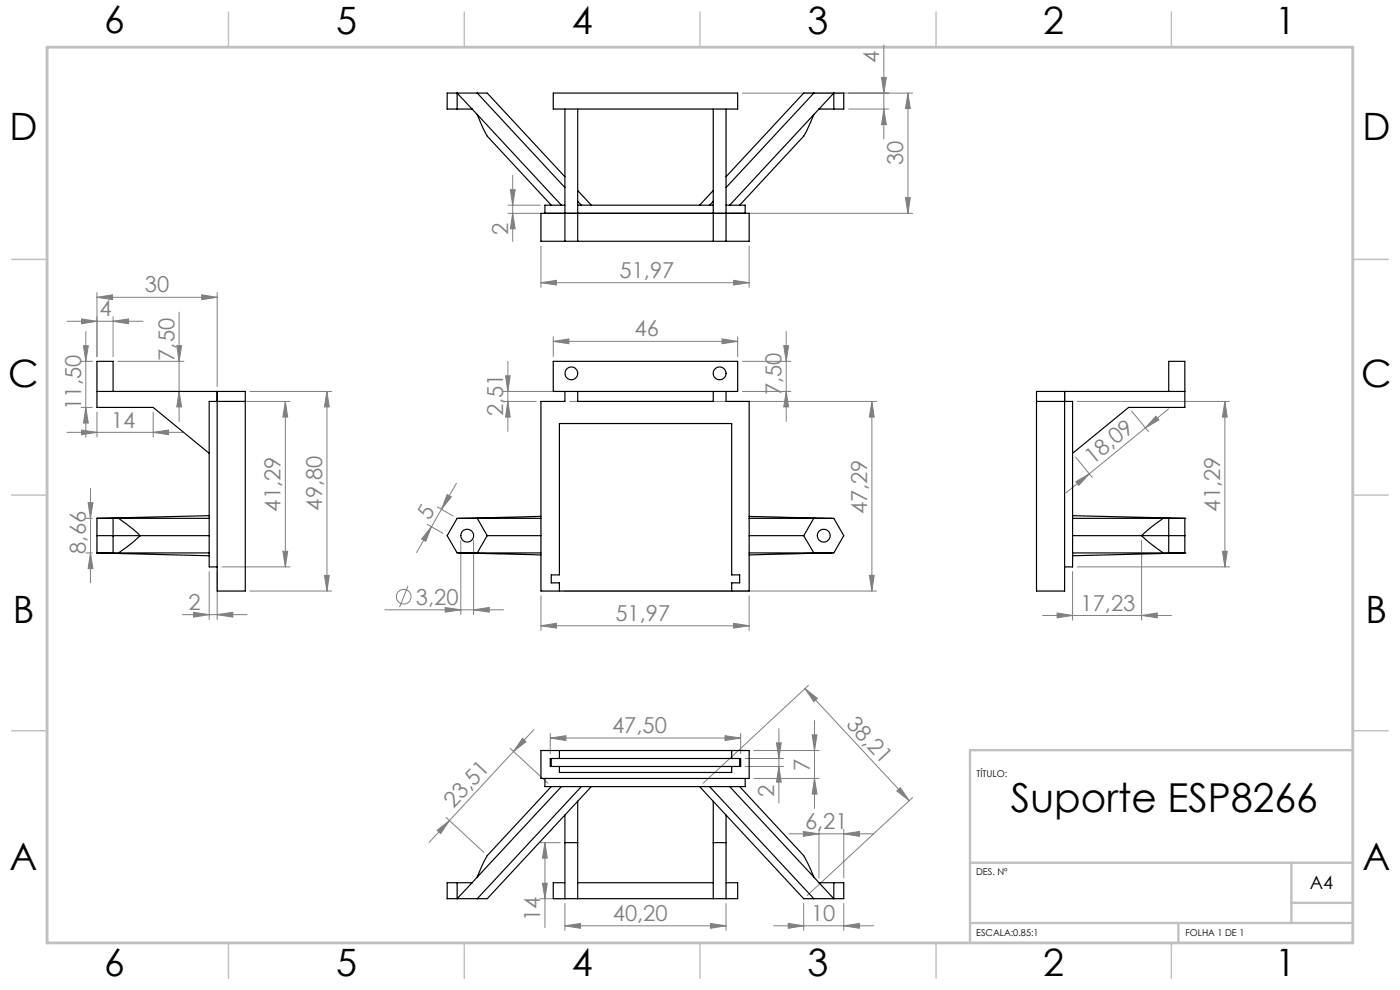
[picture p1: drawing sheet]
<svg xmlns="http://www.w3.org/2000/svg" width="297mm" height="210mm" viewBox="0 0 297 210" stroke-linecap="round" stroke-linejoin="round" font-family="sans-serif">
<g fill="none" stroke="#808080" stroke-width=".21">
<path d="M157.5 19.7h36.1M187 16.4h1l-.5 3.3zM187.5 9.6v19.9M192.6 19.7l.5 3.3h-1zM192.6 19.7v25.6M108.8 37.2v14M180 23.1h8.5M187.5 23.1l.5 3.3h-1zM107.8 45.3h6.8M107.8 43.5h6.8M108.3 40.2h1l-.5 3.3zM108.8 45.3l.5 3.2h-1z"/>
<path d="M114.8 60l3.2-.5v1zM114.8 52.2v8.8M114.8 60h44.1M155 45.3h38.6M155.6 59.5l3.3 .5-3.3 .5zM158.9 52.2v8.8M192.1 41.9h1l-.5 3.4zM14.2 68.1h16.1M17.2 76.7h2.4M17.3 67.7l3.3 .4-3.3 .6zM17.7 73.3h1l-.5 3.4zM18.2 70.3v22.5"/>
<path d="M20.6 63.1l3.3-.6v1.1zM20.6 62v13.7M20.6 63.1h25.5M24 68.1l3.3-.4v1zM24 67.2v8.5M25 76.7h14M37.5 73.3h1l-.5 3.4zM38 66.2v23.2M42.8 62.5l3.3 .6-3.3 .5zM46.1 62v20M107.2 79.7h1l-.5 3.3zM107.7 76.7v14.8"/>
<path d="M117.4 72.4l3.3-.5v1zM117.4 71.4v4.3M117.4 72.4h39.1M153.2 71.9l3.3 .5-3.3 .5zM156.5 71.4v4.3M157.5 76.7h10.3M166.3 73.3h1l-.5 3.4zM166.8 70.3v19.1M14.2 91.7h24.6M17.2 86.4h2.4M17.3 91.2l3.3 .5-3.3 .5zM18.2 86.4l.5 3.3h-1z"/>
<path d="M20.6 87.4v5.3M25 83h14M32.5 91.7l3.3-.5v1zM32.5 87.4v5.3M38 83l.5 3.3h-1zM47.1 85.2h14.4M53 83h17.3M60.5 85.2l.5 3.3h-1zM60.5 85.2v35.1M69.4 83v42.4M69.4 83l.5 3.3h-1.1zM106.8 85.2h7"/>
<path d="M106.8 83h12.1M107.7 85.2l.5 3.3h-1zM120.9 85.2h65M157.5 83h10.3M166.8 83l.5 3.3h-1zM185 85.2l.5 3.3h-1.1zM185 85.2v40.2M228.2 96.9l3.5 4.4M228.5 85.2h32.3M240.1 87.2l3.5 4.3M243 90.8l-11.9 9.7M245.2 88.3l.7 .8-2.9 1.7z"/>
<path d="M247.9 86.7l-4.9 4.1M259.9 85.2l.4 3.3h-1zM259.9 85.2v35.1M18.2 110h1.4M18.2 117.3h1.4M18.7 106.6h1l-.5 3.4zM19.2 117.3l.5 3.3h-1zM19.2 103.6v20M60 116.9h1l-.5 3.4zM90.7 111.2l3.3 1.9M91.5 111.7l-3.1 5.5M91.5 111.7l-1.2 3.1-.9-.5z"/>
<path d="M92.8 107.5l3.3 2M93.7 108l-2.2 3.7M94.9 104.9l.8 .5-2 2.6zM96.8 102.5l-3.1 5.5M97.8 114.6v15.7M100.5 114.6v15.7M228.2 102.2l2.9-1.7-2.3 2.5zM231.1 100.5l-4.9 4M242.2 114.6v16.9M259.3 116.9h1l-.4 3.4zM38.7 130.4h13.7M41.1 129.9l3.3 .5-3.3 .5z"/>
<path d="M44.4 121.2v10.2M46.1 130.4l3.3-.5v1zM46.1 121.2v10.2M47.1 120.3h14.4M53 125.4h17.3M68.8 122.1h1.1l-.5 3.3zM81.6 129.4h25.2M86.5 124.3l-1.7 4.5M94.4 128.9l3.4 .5-3.4 .4zM100.5 129.4l3.3-.5v.9zM114.8 132.7l3.2-.5v1zM114.8 126.4v7.3"/>
<path d="M114.8 132.7h44.1M119.7 125.4h66.2M155.6 132.2l3.3 .5-3.3 .5zM158.9 126.4v7.3M184.4 122.1h1.1l-.5 3.3zM221.2 130.6h27.3M224.3 130l3.2 .6-3.2 .4zM227.5 121.2v10.3M228.5 120.3h32.3M242.2 130.6l3.3-.6v1zM108.2 158.7l8 7.4M110.8 156.6l.8 .7-2.7 2.1z"/>
<path d="M113.3 154.8l-17.9 19.3M116.7 156.6l3.4-.5v1zM116.7 155.6v4.3M116.7 156.6h40.4M153.8 156.1l3.3 .5-3.3 .5zM157.1 155.6v4.3M159.9 159.2h13.9M164.7 157.6h1l-.5 3.3zM165.2 154.5v15.8M170.8 146.1l2.6 2-.8 .7zM170.8 146.1l22.1 23.8M171.5 145.4l-22.3 20.7"/>
<path d="M172.3 155.9h1l-.5 3.3zM172.8 152.9v18.6M92.7 176.1l2.7-2-1.9 2.7zM94.6 173.4l8 7.4M95.4 174.1l-4.4 4.6M114.6 178.7h4.3M115.6 178.7l.5 3.3h-1zM115.6 178.7v18.1M158.1 162.6h8.1M158.1 160.9h8.1M159.9 165.1h13.9M165.2 162.6l.5 3.3h-1z"/>
<path d="M167.4 176.9h17.9M170.4 176.4l3.3 .5-3.3 .5zM172.8 165.1l.5 3.3h-1zM173.7 175.9v10.3M179 176.9l3.3-.5v1zM179 175.9v10.3M190.3 167.8l.7-.7 1.9 2.8zM193.6 169.2l-22.4 20.8M114.6 190.6h4.3M115.1 187.4h1l-.5 3.2zM119.8 196.4l3.4-.5v1zM119.8 196.4h34.2"/>
<path d="M119.8 191.7v5.7M150.7 195.9l3.3 .5-3.3 .5zM154 191.7v5.7M164.1 196.4h21.2M167.2 195.9l3.3 .5-3.3 .5zM170.5 191.7v5.7M179 196.4l3.3-.5v1zM179 191.7v5.7"/>
<circle cx="85.6" cy="126.6" r="1.56"/>
</g>
<path d="M287 55h7.5M287 144.8v55.2h-187.2" fill="none" stroke="#c0c0c0" stroke-width=".21"/>
<path d="M287 159.1h-81.2v40.9M205.8 183h81.2M205.8 195.8h81.2M250 195.8v4.2M274 183v12.8M274 191.5h13" fill="none" stroke="#c0c0c0" stroke-width=".5"/>
<g fill="none" stroke="#c0c0c0" stroke-width=".3">
<path d="M48.5 2.5v7.5M98.5 2.5v7.5M148.5 2.5v7.5M198.6 2.5v7.5M248.5 2.5v7.5M2.5 55h7.5M287 55h7.5M2.5 105h7.5M287 105h7.5M2.5 155h7.5M287 155h7.5M48.5 200v7.5"/>
<path d="M98.5 200v7.5M148.5 200v7.5M198.6 200v7.5M248.5 200v7.5"/>
</g>
<path d="M10 10h277v190h-277z" fill="none" stroke="#c0c0c0" stroke-width=".6"/>
<g fill="#808080">
<path d="M190.3 167.8l.7-.7 1.9 2.8zM170.8 146.1l2.6 2-.8 .7z"/>
<path d="M155.6 132.2l3.3 .5-3.3 .5zM114.8 132.7l3.2-.5v1zM42.8 62.5l3.3 .6-3.3 .5zM20.6 63.1l3.3-.6v1.1zM32.5 91.7l3.3-.5v1zM17.3 91.2l3.3 .5-3.3 .5zM46.1 130.4l3.3-.5v1zM41.1 129.9l3.3 .5-3.3 .5zM242.2 130.6l3.3-.6v1zM224.3 130l3.2 .6-3.2 .4zM155.6 59.5l3.3 .5-3.3 .5zM114.8 60l3.2-.5v1z"/>
<path d="M117.4 72.4l3.3-.5v1zM153.2 71.9l3.3 .5-3.3 .5zM94.4 128.9l3.4 .5-3.4 .4zM100.5 129.4l3.3-.5v.9zM17.3 67.7l3.3 .4-3.3 .6zM24 68.1l3.3-.4v1zM116.7 156.6l3.4-.5v1zM153.8 156.1l3.3 .5-3.3 .5zM167.2 195.9l3.3 .5-3.3 .5zM179 196.4l3.3-.5v1zM170.4 176.4l3.3 .5-3.3 .5zM179 176.9l3.3-.5v1zM119.8 196.4l3.4-.5v1zM150.7 195.9l3.3 .5-3.3 .5z"/>
<path d="M228.2 102.2l2.9-1.7-2.3 2.5zM245.2 88.3l.7 .8-2.9 1.7z"/>
<path d="M92.7 176.1l2.7-2-1.9 2.7zM110.8 156.6l.8 .7-2.7 2.1z"/>
<path d="M91.5 111.7l-1.2 3.1-.9-.5zM94.9 104.9l.8 .5-2 2.6z"/>
<path d="M184.4 122.1h1.1l-.5 3.3zM185 85.2l.5 3.3h-1.1zM192.1 41.9h1l-.5 3.4zM192.6 19.7l.5 3.3h-1zM187.5 23.1l.5 3.3h-1zM187 16.4h1l-.5 3.3zM108.8 45.3l.5 3.2h-1zM108.3 40.2h1l-.5 3.3zM165.2 162.6l.5 3.3h-1zM164.7 157.6h1l-.5 3.3z"/>
<path d="M68.8 122.1h1.1l-.5 3.3zM69.4 83l.5 3.3h-1.1z"/>
<path d="M17.7 73.3h1l-.5 3.4zM18.2 86.4l.5 3.3h-1z"/>
<path d="M166.3 73.3h1l-.5 3.4zM166.8 83l.5 3.3h-1zM107.2 79.7h1l-.5 3.3zM107.7 85.2l.5 3.3h-1zM60.5 85.2l.5 3.3h-1zM60 116.9h1l-.5 3.4zM37.5 73.3h1l-.5 3.4zM38 83l.5 3.3h-1zM18.7 106.6h1l-.5 3.4zM19.2 117.3l.5 3.3h-1zM259.9 85.2l.4 3.3h-1zM259.3 116.9h1l-.4 3.4zM172.3 155.9h1l-.5 3.3zM172.8 165.1l.5 3.3h-1zM115.6 178.7l.5 3.3h-1zM115.1 187.4h1l-.5 3.2z"/>
</g>
<g fill="none" stroke="#000" stroke-width=".25">
<path d="M101.2 19.7l18.6 20.1M117.4 19.7h39.1v3.4h-39.1zM172.6 19.7l-18.6 20.1M97 23.1v-3.4l4.2 4.6M100.2 23.1h-5.3v-3.4h8.5l16.4 17.8M101.2 24.3l2.2 4.6 13.5 14.6M101.2 24.3l17.9 19.2M119.8 23.1v28.1M122.6 23.1v28.1M151.3 23.1v28.1M154 23.1v28.1M172.6 24.3l-2.1 4.6-13.6 14.6"/>
<path d="M172.6 24.3l-17.8 19.2M173.7 23.1h5.3v-3.4h-8.5l-16.5 17.8M173.7 23.1l3.2-3.4v3.4M173.7 23.1l-1.1 1.2M114.8 45.3h44.1v5.9h-44.1zM119.8 43.5h-4.2v1.8M122.6 43.5h28.7M122.6 42.7l.7 .8M122.6 40.4l2.8 3.1M151.3 42.7l-.8 .8M151.3 40.4l-2.9 3.1M154 43.5h4.1v1.8"/>
<path d="M117.4 76.7h39.1v6.3h-39.1zM20.6 83h31.4v42.4h-5.9v-42.4M24 83v-6.3h-3.4v9.7h11.9l11.9 9.8M52 85.2h-7.6v35.1h1.7M119.8 83v2.2h-5v40.2h44.1v-40.2h-4.9v-2.2M122.6 83v2.2h28.7v-2.2M219.9 85.2h7.6v35.1h-1.7M225.8 83v42.4h-5.9v-42.4h31.5M247.9 83v-6.3h3.5v9.7h-12l-11.9 9.8M20.6 117.3h.1M20.6 110h.1M20.6 117.3h23.8"/>
<path d="M20.6 113.6h23.8M20.6 110h23.8M20.6 117.3l23.8 .6M20.6 110v7.3M24 110v7.3M25.2 110l3 2.2 1.5 1.4-1.3 1.3-3.2 2.4M44.4 109.4l-23.8 .6M97.3 117.3l17.5 .4M101.2 110l2.2 3.6M103.4 113.6l-2.2 3.7M103.4 113.6h11.4M114.8 109.5l-17.5 .5"/>
<path d="M114.8 110h-17.8l-2.1 3.6 2.1 3.7h17.8M158.9 109.5l17.6 .5M158.9 110h18l2.1 3.6-2.1 3.7h-18M158.9 113.6h11.6M170.5 113.6l2.1 3.7M172.6 110l-2.1 3.6M176.5 117.3l-17.6 .4M227.5 117.3h23.9M227.5 113.6h23.9M227.5 110h23.9M227.5 109.4l23.9 .6M246.8 110l-2.5 1.8-2.1 1.8 1.6 1.5 3 2.2"/>
<path d="M247.9 110v7.3M251.4 110h.1M251.4 117.3h.1M251.4 117.3l-23.9 .6M251.4 110v7.3M118.7 125.4v-1.8h-1.8v-1.7h1.8v-32.1h36.5v32.1h1.7v1.7h-1.7v1.8M114.8 159.2h44.1v5.9h-44.1zM118.7 159.2v1.7M155.2 159.2v1.7M115.6 165.1v1.8h42.5v-1.8M116.7 160.9h40.4v1.7h-40.4zM116.9 166.9l-13.5 14.6-.8 1.3-1.4 3.2"/>
<path d="M116.9 160.9v1.7M118.7 162.6v1.3h36.5v-1.3M119.1 166.9l-17.9 19.1M119.8 172.9v17.7M119.8 178.7h2.8M122.6 170v20.6M123.3 166.9l-22.1 23.7M125.4 166.9l-22 23.7h-8.5v-3.4h5.3M148.4 166.9l22.1 23.7h8.5v-3.4h-5.3M150.5 166.9l22.1 23.7M151.3 170v20.6M151.3 178.7h2.7"/>
<path d="M154 172.9v17.7M154.8 166.9l17.8 19.1M156.9 166.9l13.6 14.6 2.1 4.5M156.9 160.9v1.7M97 187.2v3.4l3.2-3.4M101.2 186l-1 1.2M119.8 187.2h-2.4v3.4h39.1v-3.4h-2.5M122.6 187.2h28.7M172.6 186l1.1 1.2M173.7 187.2l3.2 3.4v-3.4"/>
<circle cx="121.2" cy="79.2" r="1.35"/>
<circle cx="152.7" cy="79.2" r="1.36"/>
<circle cx="99.1" cy="113.6" r="1.36"/>
<circle cx="174.8" cy="113.6" r="1.36"/>
</g>
<text font-size="8.5" x="214.5" y="172.3">Suporte ESP8266</text>
<g font-size="8">
<text x="22.1" y="7.1">6</text>
<text x="71.3" y="7.1">5</text>
<text x="121.3" y="7.1">4</text>
<text x="171.3" y="7.1">3</text>
<text x="221.3" y="7.1">2</text>
<text x="270.5" y="7.1">1</text>
<text x="2" y="29.6">D</text>
<text x="289" y="29.6">D</text>
<text x="1.8" y="82.1">C</text>
<text x="288.8" y="82.1">C</text>
<text x="2.7" y="132.1">B</text>
<text x="289.7" y="132.1">B</text>
<text x="2" y="184.6">A</text>
<text x="289" y="184.6">A</text>
<text x="22.1" y="207.1">6</text>
<text x="71.3" y="207.1">5</text>
<text x="121.3" y="207.1">4</text>
<text x="171.3" y="207.1">3</text>
<text x="221.3" y="207.1">2</text>
<text x="270.5" y="207.1">1</text>
</g>
<g font-size="4.7" fill="#808080">
<text x="186.5" y="13.4" transform="rotate(-90 186.5 13.4)">4</text>
<text x="191.6" y="35.1" transform="rotate(-90 191.6 35.1)">30</text>
<text x="107.8" y="49.9" transform="rotate(-90 107.8 49.9)">2</text>
<text x="131.4" y="58.9">51,97</text>
<text x="30.8" y="62">30</text>
<text x="21.1" y="67.1">4</text>
<text x="134.6" y="71.4">46</text>
<text x="37" y="76.5" transform="rotate(-90 37 76.5)">7,50</text>
<text x="165.8" y="83.8" transform="rotate(-90 165.8 83.8)">7,50</text>
<text x="17.2" y="86.9" transform="rotate(-90 17.2 86.9)">11,50</text>
<text x="106.7" y="88.3" transform="rotate(-90 106.7 88.3)">2,51</text>
<text x="23.6" y="90.7">14</text>
<text x="231.8" y="98.6" transform="rotate(-39 231.8 98.6)">18,09</text>
<text x="59.5" y="108.5" transform="rotate(-90 59.5 108.5)">41,29</text>
<text x="68.4" y="108.3" transform="rotate(-90 68.4 108.3)">49,80</text>
<text x="91.1" y="110.5" transform="rotate(-60 91.1 110.5)">5</text>
<text x="184" y="109.1" transform="rotate(-90 184 109.1)">47,29</text>
<text x="258.9" y="108.5" transform="rotate(-90 258.9 108.5)">41,29</text>
<text x="18.2" y="117.5" transform="rotate(-90 18.2 117.5)">8,66</text>
<text x="40" y="129.4">2</text>
<text x="88.2" y="128.3">3,20</text>
<text x="130.5" y="131.7">51,97</text>
<text x="229.2" y="129.5">17,23</text>
<text x="129.9" y="155.5">47,50</text>
<text x="179.3" y="153.8" transform="rotate(47 179.3 153.8)">38,21</text>
<text x="171.8" y="163.6" transform="rotate(-90 171.8 163.6)">7</text>
<text x="96.2" y="171.6" transform="rotate(-47 96.2 171.6)">23,51</text>
<text x="164.2" y="169" transform="rotate(-90 164.2 169)">2</text>
<text x="170.8" y="175.9">6,21</text>
<text x="114.6" y="195.5" transform="rotate(-90 114.6 195.5)">14</text>
<text x="130" y="195.4">40,20</text>
<text x="172.1" y="195.4">10</text>
</g>
<text font-size="3.9" x="277.9" y="188.5">A4</text>
<g font-size="2">
<text x="207.2" y="164.9">TÍTULO:</text>
<text x="207.1" y="185.5">DES. Nº</text>
<text x="207.1" y="198.6">ESCALA:0.85:1</text>
<text x="251.5" y="198.6">FOLHA 1 DE 1</text>
</g>
</svg>
